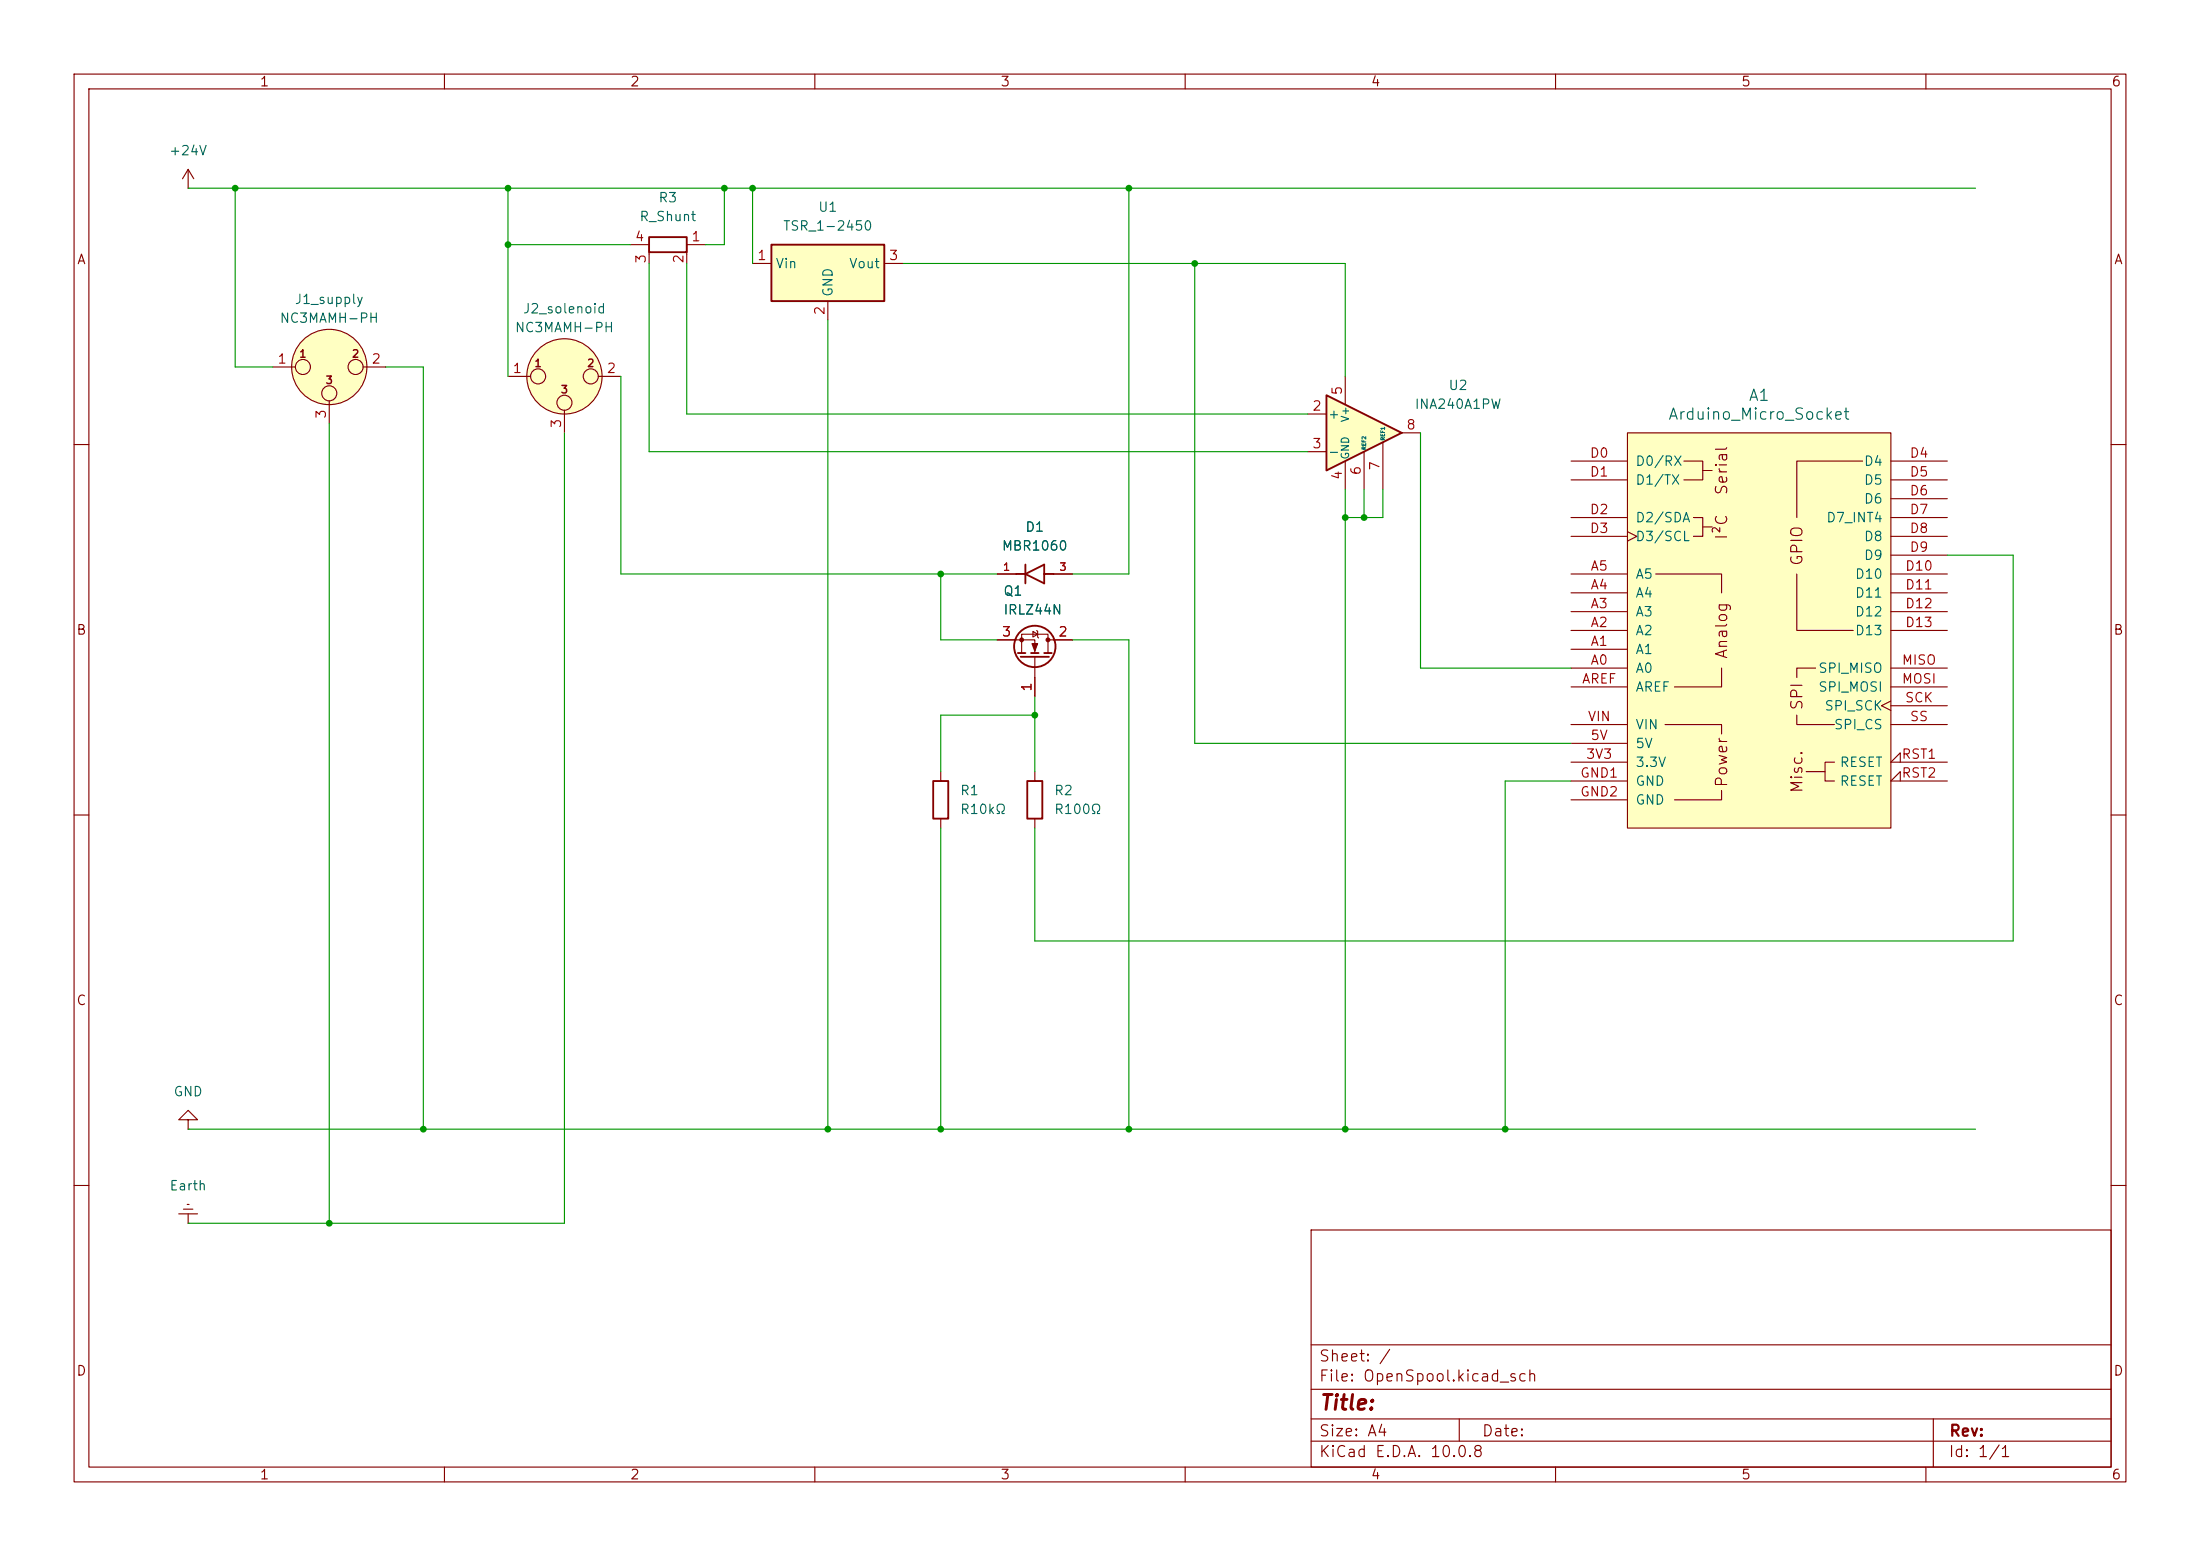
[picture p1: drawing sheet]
<svg xmlns="http://www.w3.org/2000/svg" width="297mm" height="210mm" viewBox="0 0 297 210" stroke-linecap="round" stroke-linejoin="round" font-family="sans-serif">
<g fill="none" stroke="#840000" stroke-width=".15">
<path d="M10 10h277v190h-277zM12 12h273v186h-273zM60 10v2M110 10v2M160 10v2M210 10v2M260 10v2M25.4 25.4h.1M25.4 22.9v2.5M25.4 22.9l-.8 1.2M25.4 22.9l.8 1.2M10 60h2"/>
<path d="M134.6 77.5h2.6M142.2 77.5h2.6M285 60h2M134.6 86.4h5.1v1.7M137.9 88.1v-2.5h3.6v2.5M139.4 85.2l.7 .4-.7 .4zM139.7 88.6v5.4M140 85.1l.1 .1v.8l.1 .1M141.5 86.4h3.3M10 110h2M139.7 104.1v1.3M139.7 110.5v1.3"/>
<path d="M285 110h2M10 160h2M24.1 163.8h2.6M24.8 163.2h1.2M25.3 162.6h.2M25.4 165.1h.1M25.4 163.8v1.3M177 166h108v32h-108zM285 160h2M60 198v2M110 198v2M160 198v2"/>
<path d="M177 194.5h108M177 191.5h108M177 187.5h108M177 181.5h108M197 191.5v3M210 198v2M260 198v2M261 191.5v6.5"/>
</g>
<g fill="none" stroke="#840000" stroke-width=".25">
<path d="M137.2 77.5h1.2M138.4 77.5l2.6-1.3v2.5zM138.4 76.2v2.5M141 77.5h1.2M137.4 88.1h1M137.8 88.6h3.8M139.2 88.1h1M141 88.1h1M138.7 105.4h2v5.1h-2z"/>
<circle cx="139.7" cy="87.2" r="2.79"/>
</g>
<g fill="#840000" stroke="#840000" stroke-width=".15">
<path d="M139.3 86.9h.8l-.4 1z"/>
<circle cx="141.5" cy="86.4" r=".25"/>
<circle cx="137.9" cy="86.4" r=".25"/>
</g>
<circle cx="44.4" cy="49.5" r="5.1" fill="#ffffc2"/>
<g fill="none" stroke="#840000" stroke-width=".15">
<path d="M36.8 49.5h3.1M44.4 54.1v3.1M49 49.5h3.1"/>
<circle cx="40.9" cy="49.5" r="1.02"/>
<circle cx="44.4" cy="49.5" r="5.1"/>
<circle cx="44.4" cy="53.1" r="1.02"/>
<circle cx="48" cy="49.5" r="1.02"/>
</g>
<path d="M179.1 53.3l10.1 5.1-10.1 5.1z" fill="#ffffc2"/>
<path d="M179.1 53.3l10.1 5.1-10.1 5.1zM126 105.4h2v5.1h-2z" fill="none" stroke="#840000" stroke-width=".25"/>
<path d="M176.5 55.9h2.6M181.6 50.8v3.8M186.7 59.7v6.3M189.2 58.4h2.6M176.5 61h2.6M181.6 62.2v3.8M184.1 61v5M127 104.1v1.3M127 110.5v1.3M25.4 151.1h-1.3l1.3-1.2 1.3 1.2h-1.3v1.3M25.4 152.4h.1" fill="none" stroke="#840000" stroke-width=".15"/>
<path d="M219.7 58.4h35.6v53.4h-35.6z" fill="#ffffc2"/>
<g fill="none" stroke="#840000" stroke-width=".15">
<path d="M219.7 58.4h35.6v53.4h-35.6zM212.1 77.5h7.6M212.1 62.2h7.6M212.1 64.8h7.6M212.1 69.9h7.6M212.1 72.4h7.6M219.7 71.8l1.3 .6-1.3 .6M223.5 77.5h8.9v2.5M227.3 62.2h2.6v2.6h-2.6M228.6 69.9h1.3v2.5h-1.3M229.9 63.5h1.2M229.9 71.1h1.2"/>
<path d="M242.6 77.5v7.6h7.6M251.5 62.2h-8.9v7.7M255.3 77.5h7.6M255.3 62.2h7.6M255.3 64.8h7.6M255.3 69.9h7.6M255.3 72.4h7.6M255.3 67.3h7.6M255.3 74.9h7.6M212.1 90.2h7.6M212.1 87.6h7.6M212.1 85.1h7.6"/>
<path d="M212.1 82.6h7.6M212.1 80h7.6M212.1 92.7h7.6M212.1 97.8h7.6M224.8 97.8h7.6v1.3M232.4 90.2v2.5h-6.3M242.6 96.5v1.3h5M245.1 90.2h-2.5v1.2M255.3 94.6l-1.3 .7 1.3 .6M255.3 90.2h7.6M255.3 85.1h7.6M255.3 82.6h7.6"/>
<path d="M255.3 80h7.6M255.3 92.7h7.6M255.3 95.3h7.6M255.3 97.8h7.6M212.1 102.9h7.6M212.1 100.3h7.6M212.1 105.4h7.6M212.1 108h7.6M232.4 106.7v1.3h-6.3M243.8 104.1h2.6M247.6 102.9h-1.2v2.5h1.2M256.5 102.9v-1.3l-1.2 1.3h7.6"/>
<path d="M256.5 105.4v-1.3l-1.2 1.3h7.6"/>
</g>
<path d="M104.1 33h15.3v7.6h-15.3z" fill="#ffffc2"/>
<path d="M87.6 32h5.1v2h-5.1zM104.1 33h15.3v7.6h-15.3z" fill="none" stroke="#840000" stroke-width=".25"/>
<path d="M85.1 33h2.5v2.6M95.2 33h-2.5v2.6M101.6 35.6h2.5M119.4 35.6h2.5M111.8 40.6v2.6" fill="none" stroke="#840000" stroke-width=".15"/>
<circle cx="76.2" cy="50.8" r="5.1" fill="#ffffc2"/>
<g fill="none" stroke="#840000" stroke-width=".15">
<path d="M68.6 50.8h3M76.2 55.4v3M80.8 50.8h3M134.6 77.5h2.6M142.2 77.5h2.6M134.6 86.4h2.6M139.7 91.4v2.6M142.2 86.4h2.6"/>
<circle cx="72.6" cy="50.8" r="1.02"/>
<circle cx="76.2" cy="50.8" r="5.1"/>
<circle cx="76.2" cy="54.4" r="1.02"/>
<circle cx="79.8" cy="50.8" r="1.02"/>
</g>
<g fill="none" stroke="#009600" stroke-width=".15">
<path d="M25.4 25.4h241.3M31.7 25.4v24.1h5.1M68.6 33h16.5M68.6 25.4v25.4M87.6 35.6v25.4h88.9M92.7 35.6v20.3h83.8M97.8 25.4v7.6h-2.6M101.6 25.4v10.2M121.9 35.6h59.7v15.2M152.4 25.4v52.1h-7.6M161.3 35.6v64.7h50.8M44.4 57.2v107.9"/>
<path d="M52.1 49.5h5v102.9M76.2 58.4v106.7h-50.8M83.8 50.8v26.7h50.8M111.8 43.2v109.2M191.8 58.4v31.8h20.3M127 77.5v8.9h7.6M181.6 66v86.4M184.1 66v3.9M186.7 66v3.9h-5.1M262.9 74.9h8.9v52.1h-132.1v-15.2M139.7 96.5h-12.7v7.6M139.7 94v10.1"/>
<path d="M144.8 86.4h7.6v66M127 111.8v40.6M212.1 105.4h-8.9v47M25.4 152.4h241.3"/>
</g>
<g fill="#009600">
<circle cx="101.6" cy="25.4" r=".46"/>
<circle cx="97.8" cy="25.4" r=".46"/>
<circle cx="68.6" cy="25.4" r=".46"/>
<circle cx="68.6" cy="33" r=".46"/>
<circle cx="44.4" cy="165.1" r=".46"/>
<circle cx="57.1" cy="152.4" r=".46"/>
<circle cx="31.7" cy="25.4" r=".46"/>
<circle cx="111.8" cy="152.4" r=".46"/>
<circle cx="127" cy="152.4" r=".46"/>
<circle cx="127" cy="77.5" r=".46"/>
<circle cx="139.7" cy="96.5" r=".46"/>
<circle cx="181.6" cy="152.4" r=".46"/>
<circle cx="203.2" cy="152.4" r=".46"/>
<circle cx="152.4" cy="152.4" r=".46"/>
<circle cx="161.3" cy="35.6" r=".46"/>
<circle cx="152.4" cy="25.4" r=".46"/>
<circle cx="184.1" cy="69.9" r=".46"/>
<circle cx="181.6" cy="69.9" r=".46"/>
</g>
<text font-size="2" fill="#840000" x="178" y="190.8">Title:</text>
<g font-size="1.5" fill="#006464">
<text x="225.1" y="57">Arduino_Micro_Socket</text>
<text x="236" y="54.5">A1</text>
</g>
<g font-size="1.5" fill="#840000">
<text x="233.6" y="67" transform="rotate(-90 233.6 67)">Serial</text>
<text x="233.6" y="73" transform="rotate(-90 233.6 73)">I²C</text>
<text x="243.7" y="76.5" transform="rotate(-90 243.7 76.5)">GPIO</text>
<text x="233.6" y="89.1" transform="rotate(-90 233.6 89.1)">Analog</text>
<text x="243.7" y="96" transform="rotate(-90 243.7 96)">SPI</text>
<text x="233.6" y="106.4" transform="rotate(-90 233.6 106.4)">Power</text>
<text x="243.7" y="107.2" transform="rotate(-90 243.7 107.2)">Misc.</text>
<text x="178" y="184.1">Sheet: /</text>
<text x="178" y="186.8">File: OpenSpool.kicad_sch</text>
<text x="178" y="197">KiCad E.D.A. 10.0.8</text>
<text x="178" y="194.2">Size: A4</text>
<text x="200" y="194.2">Date:</text>
<text x="263" y="197">Id: 1/1</text>
<text x="263" y="194.2">Rev:</text>
</g>
<g font-size="1.3" fill="#840000">
<text x="35" y="12">1</text>
<text x="85" y="12">2</text>
<text x="135" y="12">3</text>
<text x="185" y="12">4</text>
<text x="235" y="12">5</text>
<text x="285" y="12">6</text>
<text x="10.3" y="36">A</text>
<text x="285.3" y="36">A</text>
<text x="10.2" y="86">B</text>
<text x="285.2" y="86">B</text>
<text x="10.2" y="136">C</text>
<text x="285.2" y="136">C</text>
<text x="10.2" y="186">D</text>
<text x="285.2" y="186">D</text>
<text x="35" y="200">1</text>
<text x="85" y="200">2</text>
<text x="135" y="200">3</text>
<text x="185" y="200">4</text>
<text x="235" y="200">5</text>
<text x="285" y="200">6</text>
</g>
<g font-size="1.3" fill="#006464">
<text x="22.7" y="21.3">+24V</text>
<text x="88.8" y="27.6">R3</text>
<text x="110.4" y="28.9">U1</text>
<text x="86.2" y="30.2">R_Shunt</text>
<text x="105.6" y="31.4">TSR_1-2450</text>
<text x="39.7" y="41.3">J1_supply</text>
<text x="104.6" y="36.5">Vin</text>
<text x="112.7" y="40.2" transform="rotate(-90 112.7 40.2)">GND</text>
<text x="114.5" y="36.5">Vout</text>
<text x="37.7" y="43.9">NC3MAMH-PH</text>
<text x="69.4" y="45.2">NC3MAMH-PH</text>
<text x="70.5" y="42.6">J2_solenoid</text>
<text x="195.5" y="53">U2</text>
<text x="179.2" y="56.8">+</text>
<text x="190.9" y="55.5">INA240A1PW</text>
<text x="179.2" y="61.9">-</text>
<text x="220.7" y="63.2">D0/RX</text>
<text x="220.7" y="65.7">D1/TX</text>
<text x="251.5" y="63.2">D4</text>
<text x="251.5" y="65.7">D5</text>
<text x="220.7" y="70.8">D2/SDA</text>
<text x="246.5" y="70.8">D7_INT4</text>
<text x="251.5" y="68.3">D6</text>
<text x="135.2" y="74.6">MBR1060</text>
<text x="138.3" y="72.1">D1</text>
<text x="220.7" y="73.4">D3/SCL</text>
<text x="251.5" y="73.4">D8</text>
<text x="251.5" y="75.9">D9</text>
<text x="135.4" y="80.7">Q1</text>
<text x="135.4" y="83.3">IRLZ44N</text>
<text x="220.7" y="83.5">A3</text>
<text x="220.7" y="81">A4</text>
<text x="220.7" y="78.4">A5</text>
<text x="250.3" y="78.4">D10</text>
<text x="250.3" y="81">D11</text>
<text x="250.3" y="83.5">D12</text>
<text x="220.7" y="88.6">A1</text>
<text x="220.7" y="86.1">A2</text>
<text x="250.3" y="86.1">D13</text>
<text x="220.7" y="91.1">A0</text>
<text x="220.7" y="93.7">AREF</text>
<text x="245.4" y="91.1">SPI_MISO</text>
<text x="245.4" y="93.7">SPI_MOSI</text>
<text x="220.7" y="101.3">5V</text>
<text x="220.7" y="98.8">VIN</text>
<text x="246.2" y="96.2">SPI_SCK</text>
<text x="247.5" y="98.8">SPI_CS</text>
<text x="129.5" y="107.6">R1</text>
<text x="142.2" y="107.6">R2</text>
<text x="220.7" y="103.8">3.3V</text>
<text x="220.7" y="106.4">GND</text>
<text x="248.3" y="103.8">RESET</text>
<text x="248.3" y="106.4">RESET</text>
<text x="129.5" y="110.2">R10kΩ</text>
<text x="142.2" y="110.2">R100Ω</text>
<text x="220.7" y="108.9">GND</text>
<text x="23.3" y="148.3">GND</text>
<text x="22.8" y="161">Earth</text>
</g>
<g font-size="1.3" fill="#a90000">
<text x="85.6" y="32.9">4</text>
<text x="87.5" y="35.7" transform="rotate(-90 87.5 35.7)">3</text>
<text x="92.6" y="35.7" transform="rotate(-90 92.6 35.7)">2</text>
<text x="93.2" y="32.9">1</text>
<text x="102.1" y="35.4">1</text>
<text x="119.9" y="35.4">3</text>
<text x="111.6" y="42.6" transform="rotate(-90 111.6 42.6)">2</text>
<text x="37.4" y="49.4">1</text>
<text x="50.1" y="49.4">2</text>
<text x="69.1" y="50.7">1</text>
<text x="81.8" y="50.7">2</text>
<text x="181.5" y="53.4" transform="rotate(-90 181.5 53.4)">5</text>
<text x="44.3" y="56.6" transform="rotate(-90 44.3 56.6)">3</text>
<text x="76.1" y="57.9" transform="rotate(-90 76.1 57.9)">3</text>
<text x="177.1" y="55.7">2</text>
<text x="189.8" y="58.3">8</text>
<text x="177.1" y="60.8">3</text>
<text x="181.5" y="64.9" transform="rotate(-90 181.5 64.9)">4</text>
<text x="184" y="64.2" transform="rotate(-90 184 64.2)">6</text>
<text x="186.6" y="63.6" transform="rotate(-90 186.6 63.6)">7</text>
<text x="214.5" y="62.1">D0</text>
<text x="214.5" y="64.6">D1</text>
<text x="257.7" y="62.1">D4</text>
<text x="257.7" y="64.6">D5</text>
<text x="214.5" y="69.7">D2</text>
<text x="257.7" y="67.2">D6</text>
<text x="257.7" y="69.7">D7</text>
<text x="214.5" y="72.3">D3</text>
<text x="214.6" y="77.3">A5</text>
<text x="257.1" y="77.3">D10</text>
<text x="257.7" y="72.3">D8</text>
<text x="257.7" y="74.8">D9</text>
<text x="214.6" y="82.4">A3</text>
<text x="214.6" y="79.9">A4</text>
<text x="257.1" y="79.9">D11</text>
<text x="257.1" y="82.4">D12</text>
<text x="135.2" y="86.2">3</text>
<text x="142.8" y="86.2">2</text>
<text x="214.6" y="87.5">A1</text>
<text x="214.6" y="85">A2</text>
<text x="257.1" y="85">D13</text>
<text x="139.6" y="93.4" transform="rotate(-90 139.6 93.4)">1</text>
<text x="213.5" y="92.6">AREF</text>
<text x="214.6" y="90">A0</text>
<text x="256.7" y="90">MISO</text>
<text x="256.7" y="92.6">MOSI</text>
<text x="257.1" y="95.1">SCK</text>
<text x="214.3" y="97.7">VIN</text>
<text x="214.6" y="100.2">5V</text>
<text x="257.7" y="97.7">SS</text>
<text x="213.2" y="105.3">GND1</text>
<text x="213.2" y="107.8">GND2</text>
<text x="214" y="102.7">3V3</text>
<text x="256.6" y="102.7">RST1</text>
<text x="256.6" y="105.3">RST2</text>
</g>
<g font-size="1" fill="#840000">
<text x="40.3" y="48.5">1</text>
<text x="43.9" y="52.1">3</text>
<text x="47.4" y="48.5">2</text>
<text x="72.1" y="49.8">1</text>
<text x="75.6" y="53.3">3</text>
<text x="79.2" y="49.8">2</text>
</g>
<g font-size="1" fill="#006464">
<text x="182.4" y="57.1" transform="rotate(-90 182.4 57.1)">V+</text>
<text x="182.4" y="62.1" transform="rotate(-90 182.4 62.1)">GND</text>
</g>
<g font-size="1" fill="#a90000">
<text x="135.3" y="77.3">1</text>
<text x="142.9" y="77.3">3</text>
</g>
<g font-size=".5" fill="#006464">
<text x="187.1" y="59.5" transform="rotate(-90 187.1 59.5)">REF1</text>
<text x="184.5" y="60.8" transform="rotate(-90 184.5 60.8)">REF2</text>
</g>
</svg>
